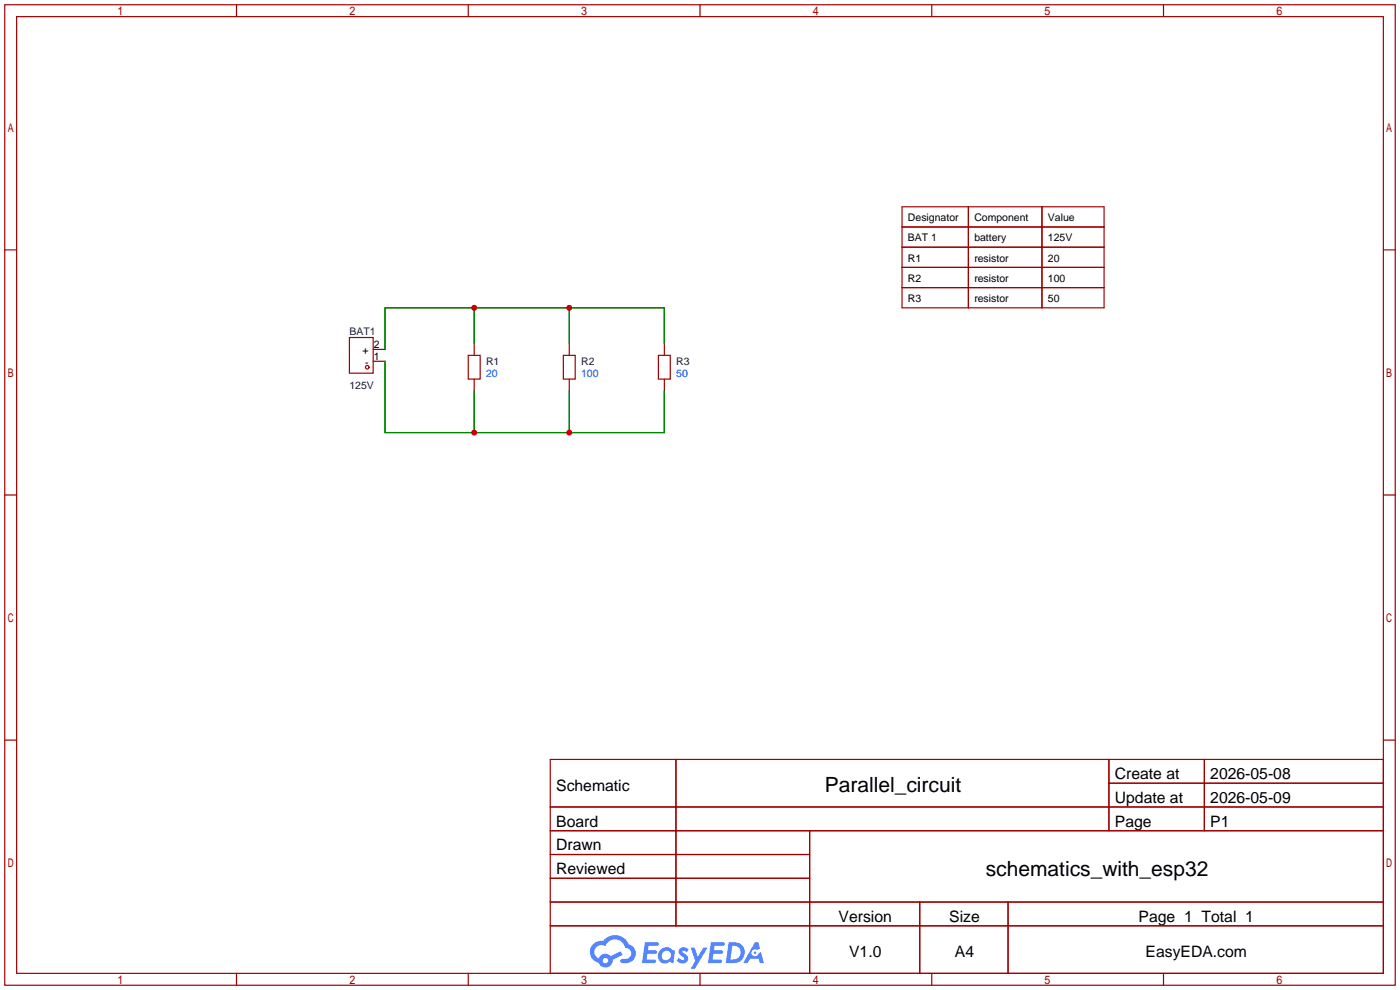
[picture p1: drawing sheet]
<svg xmlns="http://www.w3.org/2000/svg" width="299mm" height="212mm" viewBox="0 0 299 212" stroke-linecap="round" stroke-linejoin="round" font-family="sans-serif">
<g fill="none" stroke="#a10000" stroke-width=".25">
<path d="M1 1h297.2v209.6h-297.2zM3.6 3.6h292.1v204.4h-292.1zM50.5 1v2.6M100.1 1v2.6M149.6 1v2.6M199.1 1v2.6M248.7 1v2.6M1 53.4h2.6M295.7 53.4h2.5M1 105.8h2.6M295.7 105.8h2.5M1 158.2h2.6"/>
<path d="M295.7 158.2h2.5M117.6 162.3h178.1v45.7h-178.1zM117.6 172.5h178.1M117.6 177.5h178.1M144.5 162.3v35.6M173 177.5v30.5M237 162.3v15.2M237 167.4h58.7M257.4 162.3v15.2M117.6 182.6h55.4M117.6 192.8h178.1M117.6 187.7h55.4"/>
<path d="M117.6 197.9h178.1M196.6 192.8v15.2M215.4 192.8v15.2M50.5 208v2.6M100.1 208v2.6M149.6 208v2.6M199.1 208v2.6M248.7 208v2.6"/>
</g>
<g fill="#5487ff">
<path d="M145.3 202.7a1.3 1.3 0 0 1 1.9 .3l-.4 .6a.54 .54 0 0 0-.9-.2l.1 .2a1.34 1.34 0 0 1 .9 1.8 1.47 1.47 0 0 1-2.3-.1l.5-.6 .8 .5a.31 .31 0 0 0 .4-.3 .31 .31 0 0 0-.3-.4 1.12 1.12 0 0 1-.7-1.8z"/>
<path d="M147.6 202.5h.9l.6 2 1.2-2h.9l-2.7 4.6h-.9l1-1.7z"/>
<path d="M137.8 201.4h1.7a1.31 1.31 0 0 1 1.2 .2 .4 .4 0 0 1-.3 .5l-1.8 .1-.1 .9h1.6a.4 .4 0 0 1 .4 .4 .4 .4 0 0 1-.5 .4h-1.6l-.2 1.2h1.4a.46 .46 0 0 1 .5 0 .46 .46 0 0 1 .1 .5l-.4 .2h-2.6z"/>
<path d="M151.9 201.4h1.7a1.32 1.32 0 0 1 1.2 .2 .39 .39 0 0 1-.3 .5l-1.8 .1-.1 .9h1.6a.4 .4 0 0 1 .4 .4 .4 .4 0 0 1-.4 .4h-1.7l-.2 1.2h1.4a.46 .46 0 0 1 .5 0 .46 .46 0 0 1 .1 .5l-.4 .2h-2.6z"/>
<path d="M161.3 201.4h.8l.3 1.3-.6 .4a.75 .75 0 0 0-1.1 .3 .75 .75 0 0 0 .5 1 .75 .75 0 0 0 .9-.7l.5-.2 .6 2.3h-.8l-.3-.9h-1.8l-.5 .9h-1z"/>
<path d="M155.7 201.4l-.6 4.4h1.5a2.27 2.27 0 0 0 2.6-2.2 2.27 2.27 0 0 0-2.7-2.2zM156.5 202.1a1.5 1.5 0 0 1 1.8 1.6 1.5 1.5 0 0 1-1.9 1.4h-.3z"/>
<path d="M141.2 203a1.6 1.6 0 0 0-.3 2.3 1.6 1.6 0 0 0 2.3 .2l.7 .3 .3-2.4-.1-.3-.5-.1a1.58 1.58 0 0 0-2.4 0zM141.8 203.5a.98 .98 0 0 1 1.6 .4 .98 .98 0 0 1-1.1 1.3 .94 .94 0 0 1-.9-.7 .94 .94 0 0 1 .4-1z"/>
<path d="M126.8 201.8a2.37 2.37 0 0 0 1.1 4 1.54 1.54 0 0 0 1.8 1 1.54 1.54 0 0 0 1.2-1.6l2.2-1.1-.5-.8-2 1a1.57 1.57 0 0 0-2.7 .5 1.5 1.5 0 0 1-.7-2.1 1.5 1.5 0 0 1 2.2-.5 2.23 2.23 0 0 1 2.3-1.4 2.23 2.23 0 0 1 2 1.8 1.16 1.16 0 0 1 1.2 1.1 1.16 1.16 0 0 1-1.1 1.2h-.7a.47 .47 0 0 0-.5 .4 .47 .47 0 0 0 .4 .5 2.17 2.17 0 0 0 2.5-.9 2.17 2.17 0 0 0-.3-2.7l-.8-.4a3.2 3.2 0 0 0-5.5-.7l-1.1 .1zM128.8 205.3a.6 .6 0 0 1 1.2 0 .6 .6 0 0 1-1.2 0z"/>
<circle cx="161.4" cy="203.6" r=".28"/>
</g>
<g fill="none" stroke="#a10000" stroke-width=".25">
<path d="M192.8 44.2h43.2v21.6h-43.2zM192.8 48.5h43.2M192.8 52.8h43.2M192.8 57.2h43.2M207 44.2v21.6M222.7 44.2v21.6M74.7 72.1h5.1v7.7h-5.1zM79.8 77.2h2.5M79.8 74.7h2.5M100.1 75.9h2.5v5.1h-2.5zM101.3 73.4v2.5M120.4 75.9h2.5v5.1h-2.5z"/>
<path d="M121.7 73.4v2.5M140.7 75.9h2.6v5.1h-2.6zM142 73.4v2.5M192.8 61.5h43.2M101.3 81v2.6M121.7 81v2.6M142 81v2.6"/>
<circle cx="78.5" cy="78.5" r=".38"/>
</g>
<path d="M82.3 77.2v15.3h59.7v-8.9M101.3 65.8v7.6M121.7 65.8v7.6M142 73.4v-7.6h-59.7v8.9M101.3 83.6v8.9M121.7 83.6v8.9" fill="none" stroke="#008700" stroke-width=".25"/>
<g fill="#c00">
<circle cx="121.7" cy="65.8" r=".63"/>
<circle cx="101.3" cy="65.8" r=".63"/>
<circle cx="121.7" cy="92.5" r=".63"/>
<circle cx="101.3" cy="92.5" r=".63"/>
</g>
<g font-size="4.5">
<text x="176.3" y="169.4">Parallel_circuit</text>
<text x="210.7" y="187.1">schematics_with_esp32</text>
</g>
<g font-size="3.4">
<text x="238.3" y="166.5">Create at</text>
<text x="258.7" y="166.5">2026-05-08</text>
<text x="118.9" y="169">Schematic</text>
<text x="238.3" y="171.6">Update at</text>
<text x="258.7" y="171.6">2026-05-09</text>
<text x="118.9" y="176.6">Board</text>
<text x="238.3" y="176.6">Page</text>
<text x="258.7" y="176.6">P1</text>
<text x="118.9" y="181.7">Drawn</text>
<text x="118.9" y="186.8">Reviewed</text>
<text x="179.2" y="197">Version</text>
<text x="202.9" y="197">Size</text>
<text x="243.3" y="197">Page 1 Total 1</text>
<text x="181.5" y="204.6">V1.0</text>
<text x="204.1" y="204.6">A4</text>
<text x="244.8" y="204.6">EasyEDA.com</text>
</g>
<g font-size="2.2">
<text x="194.1" y="47.3">Designator</text>
<text x="208.2" y="47.3">Component</text>
<text x="224" y="47.3">Value</text>
<text x="194.1" y="51.6">BAT 1</text>
<text x="208.2" y="51.6">battery</text>
<text x="224" y="51.6">125V</text>
<text x="194.1" y="55.9">R1</text>
<text x="208.2" y="55.9">resistor</text>
<text x="224" y="55.9">20</text>
<text x="194.1" y="60.2">R2</text>
<text x="194.1" y="64.5">R3</text>
<text x="208.2" y="60.2">resistor</text>
<text x="208.2" y="64.5">resistor</text>
<text x="224" y="60.2">100</text>
<text x="224" y="64.5">50</text>
<text x="77.5" y="75.7">+</text>
<text x="79.9" y="77">1</text>
<text x="79.9" y="74.5">2</text>
<text x="78.1" y="78.3">-</text>
</g>
<g font-size="2.2" fill="#000080">
<text x="74.7" y="71.7">BAT1</text>
<text x="74.7" y="83.1">125V</text>
<text x="103.9" y="78">R1</text>
<text x="124.2" y="78">R2</text>
<text x="144.5" y="78">R3</text>
</g>
<g font-size="2.2" fill="#00f">
<text x="103.9" y="80.6">20</text>
<text x="124.2" y="80.6">100</text>
<text x="144.5" y="80.6">50</text>
</g>
</svg>
